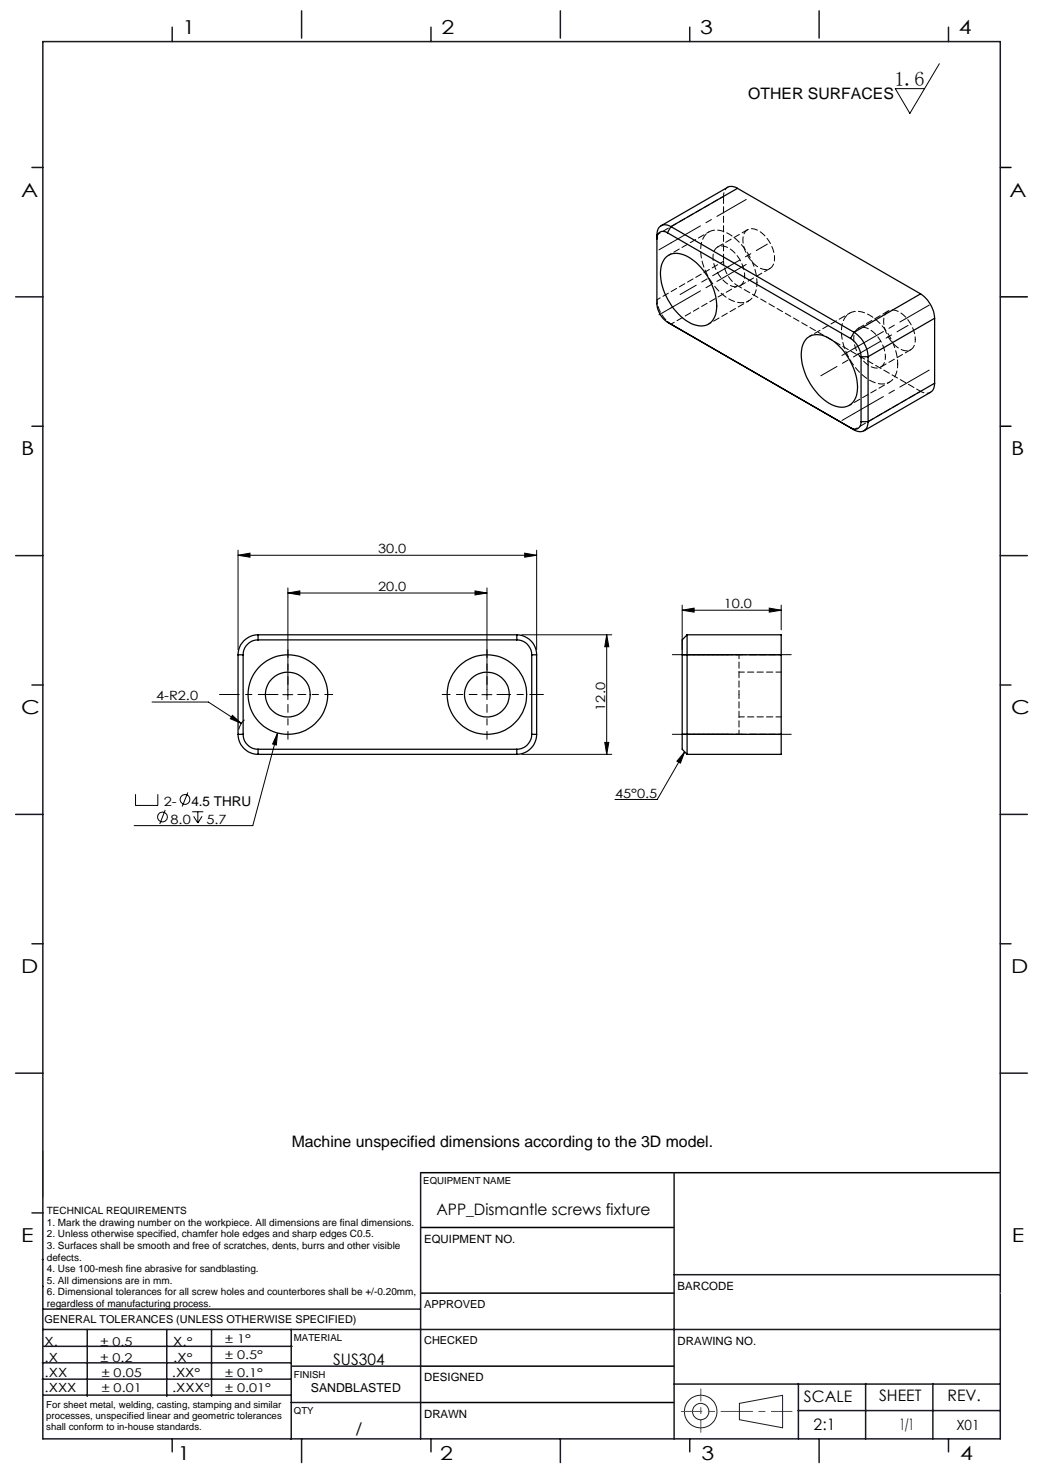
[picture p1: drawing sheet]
<svg xmlns="http://www.w3.org/2000/svg" width="210mm" height="297mm" viewBox="0 0 210 297" stroke-linecap="round" stroke-linejoin="round" font-family="sans-serif">
<g fill="none" stroke="#000" stroke-width=".2">
<path d="M188.8 12.8l-6 10-2.9-5h5.9M47.8 111.6l2.4-.4v.8zM47.8 110.6v20M47.8 111.6h60M57.9 119.2l2.4-.5v.9zM57.9 118.1v22.5M57.9 119.2h40M95.5 118.7l2.4 .5-2.4 .4zM97.9 118.1v22.5M105.4 111.2l2.4 .4-2.4 .4zM107.8 110.6v20M56.8 139.6h2"/>
<path d="M96.8 139.6h2M104.8 127.6h18.1M121.9 127.6l.4 2.4h-.8zM121.9 127.6v24M137.1 122.6l2.4-.4v.8zM137.1 121.6v9M137.1 122.6h19.9M154.6 122.2l2.4 .4-2.4 .4zM157 121.6v5M27.2 159.6v2.3h4.5v-2.3M30.6 141.1h11.3l6.6 4.3M37.7 159.2l-1.1 2.9"/>
<path d="M46.7 143.8l1.8 1.6-2.2-1zM49.1 144.6a3.9 3.9 0 0 0-1.1 2M55.8 147.3l-.3 2.4-.7-.2zM55.8 147.3l-5 18.6h-23.8M104.8 151.6h18.1M121.5 149.2h.8l-.4 2.4zM137.6 151.1l-.9 2.2-.7-.3zM137.6 151.1l-5.5 9.6h-8.5M33.2 162.8l-1.1 2.8M38.6 163.1h2.3M38.9 164l.9 1.4M39.8 163.1v2.3"/>
<path d="M40.6 164l-.8 1.4"/>
<circle cx="32.6" cy="164.2" r=".98"/>
<circle cx="37.2" cy="160.6" r=".98"/>
</g>
<g fill="none" stroke="#191924" stroke-width=".2">
<path d="M8.6 231.2v9.4M148.6 282l8.7-1.6v6.5l-8.7-1.6z"/>
<circle cx="140.8" cy="283.7" r="3.3"/>
<circle cx="140.8" cy="283.7" r="1.64"/>
</g>
<path d="M57.9 137.6v-7M59.9 139.6h7M95.9 139.6h-7M97.9 137.6v-7M57.9 141.6v7M97.9 141.6v7" fill="none" stroke="#000" stroke-width=".2" stroke-dasharray="15.2 1.3 1.3 1.3" stroke-dashoffset="13.6"/>
<path d="M99.9 139.6h9.3" fill="none" stroke="#000" stroke-width=".2" stroke-dasharray="15.2 1.3 1.3 1.3" stroke-dashoffset="12.5"/>
<path d="M55.9 139.6h-11.8" fill="none" stroke="#000" stroke-width=".2" stroke-dasharray="15.2 1.3 1.3 1.3" stroke-dashoffset="11.3"/>
<path d="M134.9 48.8l-2.5 1.4M134.9 61.9l-2.5 1.4M171.6 70l-2.4 1.4M171.6 83.1l-2.4 1.4M138.1 131.6h-3M138.1 147.6h-3" fill="none" stroke="#000" stroke-width=".2" stroke-dasharray="15.2 1.3 1.3 1.3"/>
<path d="M138.1 131.6h20.9M138.1 147.6h20.9" fill="none" stroke="#000" stroke-width=".2" stroke-dasharray="15.2 1.3 1.3 1.3" stroke-dashoffset="6.7"/>
<path d="M146.5 53.5l-9.8 5.7M174.7 69.9l-9.7 5.6" fill="none" stroke="#000" stroke-width=".2" stroke-dasharray="15.2 1.3 1.3 1.3" stroke-dashoffset="11.5"/>
<path d="M134.9 48.8l15.1-8.7M134.9 61.9l15.1-8.8M171.6 70l15.1-8.7M171.6 83.1l15.1-8.7" fill="none" stroke="#000" stroke-width=".2" stroke-dasharray="15.2 1.3 1.3 1.3" stroke-dashoffset="8.4"/>
<path d="M154.2 49.1l-7.7 4.4M182.5 65.4l-7.8 4.5" fill="none" stroke="#000" stroke-width=".2" stroke-dasharray="15.2 1.3 1.3 1.3" stroke-dashoffset="12.7"/>
<path d="M201 33.7h2.2M201 59.7h5.4M201 85.7h2.2M84.5 235.7h116.5M84.6 259.9h50.9M84.6 246.7h50.9M84.6 274.5h50.9M84.5 281.8h51" fill="none" stroke="#000" stroke-width=".3"/>
<path d="M136.9 283.6h22.3" fill="none" stroke="#f00" stroke-width=".2" stroke-dasharray="6.3 1.3 1.3 1.3" stroke-dashoffset="2.2"/>
<path d="M140.8 287.8v-8.7" fill="none" stroke="#f00" stroke-width=".2" stroke-dasharray="6.3 1.3 1.3 1.3" stroke-dashoffset="3.9"/>
<g fill="none" stroke="#191924" stroke-width=".3">
<path d="M8.6 8.4h192.4v280.7h-192.4zM34.6 5.5v2.9M60.6 2.2v5.5M86.6 5.5v2.9M112.6 2.2v5.5M138.6 5.5v2.9M164.6 2.2v5.5M190.6 5.5v2.9M6.4 33.7h2.2M3.1 59.7h5.5M6.4 85.7h2.2M3.1 111.7h5.5"/>
<path d="M201 111.7h5.4M6.4 137.7h2.2M201 137.7h2.2M3.1 163.7h5.5M201 163.7h5.4M6.4 189.6h2.2M201 189.6h2.2M3.1 215.6h5.5M201 215.6h5.4M84.5 235.7v53.4M135.5 235.7v53.4M6.4 243.7h2.2"/>
<path d="M8.5 253.1h.1M8.6 258.5h.1M135.5 256.1h65.5M8.5 277.1h49.9M8.5 273.9h49.9M8.6 267.2h192.4M8.6 263.1h75.9M8.8 270.5h49.9M17.5 267.2v13.4M33.5 267.2v13.4M42.5 267.2v13.4M58.5 267.2v22"/>
<path d="M58.6 274.5h26M135.5 278.1h65.5M160.4 278v11.1M174 278v11.1M187.5 278v11.1M8.8 280.3h49.7M34.6 289.1v2.6M58.5 281.8h26M60.6 289.1v4.8M86.6 289.1v2.6M112.6 289.1v4.8M138.6 289.1v2.6"/>
<path d="M160.4 283.5h40.5M164.6 289.1v4.8M190.6 289.1v2.6"/>
</g>
<path d="M201 259.9h.1" fill="none" stroke="#c0c0c0" stroke-width=".2"/>
<g fill="#000">
<path d="M47.8 111.6l2.4-.4v.8zM105.4 111.2l2.4 .4-2.4 .4zM57.9 119.2l2.4-.5v.9zM95.5 118.7l2.4 .5-2.4 .4zM55.8 147.3l-1 2.2 .7 .2zM46.7 143.8l-.4 .6 2.2 1zM137.1 122.6l2.4-.4v.8zM154.6 122.2l2.4 .4-2.4 .4zM137.6 151.1l-.9 2.2-.7-.3z"/>
<path d="M121.9 127.6l.4 2.4h-.8zM121.5 149.2h.8l-.4 2.4z"/>
</g>
<g fill="none" stroke="#000" stroke-width=".25">
<path d="M148.2 37.8l-1.1-.3h-.6l-13.6 7.9M148.2 37.8l-13.4 7.7M148.2 37.8l36.8 21.3M133.9 51.6a3.7 3.7 0 0 1 4.5 .1 12.2 12.2 0 0 1 5.5 10.9 3.1 3.1 0 0 1-4.5 2.6 12.1 12.1 0 0 1-6.7-10.3l.2-1.6 .4-.9zM134.1 46.8a1.3 1.3 0 0 0-1.5-.2 1.3 1.3 0 0 0-.6 1.4M134.1 46.8l36.8 21.2M134.8 45.5a1.74 1.74 0 0 0-2-.1 1.74 1.74 0 0 0-.8 1.8v13.9a4.8 4.8 0 0 0 2.1 3.6M134.8 45.5l-.7 1.3M134.8 45.5l36.8 21.3M185 59.1a6.4 6.4 0 0 1 2.8 4.9M185 59.1l-13.4 7.7M134.1 64.7l37.5 21.7"/>
<path d="M134.1 64.7l.7 .5M162.1 68a3.7 3.7 0 0 1 4.6 0 12 12 0 0 1 5.5 10.9 3.1 3.1 0 0 1-4.5 2.7 11.8 11.8 0 0 1-6.6-11.5l.5-1.4zM170.9 68a4.8 4.8 0 0 1 2.1 3.7M171.6 66.8a6.4 6.4 0 0 1 2.8 4.9M171.6 66.8l-.7 1.2M173 71.7h1.4M173 71.7v13M174.4 71.7v13M187.8 77l-.2 1.1-.6 .7-13.4 7.8M187.8 64l-13.4 7.7M187.8 64v13M187.8 77l-13.4 7.7"/>
<path d="M173 84.7a1.3 1.3 0 0 1-.6 1.4 1.3 1.3 0 0 1-1.5-.1l.7 .4M173 84.7h1.4M174.4 84.7a1.72 1.72 0 0 1-.8 1.9 1.72 1.72 0 0 1-2-.2M47.8 131.6h1.1M47.8 131.6v16M48.9 131.6v16M51.9 128.6a3 3 0 0 0-3 3M51.9 127.6a4 4 0 0 0-4.1 4M51.9 127.6v1M51.9 128.6h52M51.9 127.6h52M103.9 127.6a4 4 0 0 1 3.9 4"/>
<path d="M103.9 128.6a3 3 0 0 1 3 3M103.9 127.6v1M106.9 131.6h.9M106.9 131.6v16M107.8 131.6v16M137.1 131.6h19.9M137.1 131.6v16M138.1 127.6v24M138.1 127.6h18.9v4M138.1 127.6l-1 1v3M157 131.6v16M47.8 147.6a4 4 0 0 0 4.1 4"/>
<path d="M47.8 147.6h1.1M48.9 147.6a3 3 0 0 0 3 3M51.9 150.6v1M51.9 151.6h52M51.9 150.6h52M103.9 150.6v1M106.9 147.6a3 3 0 0 1-3 3M106.9 147.6h.9M107.8 147.6a4 4 0 0 1-3.9 4M137.1 147.6v3l1 1M137.1 147.6h19.9M157 147.6v4h-18.9"/>
<circle cx="57.8" cy="139.6" r="4.5"/>
<circle cx="57.9" cy="139.6" r="8"/>
<circle cx="97.8" cy="139.6" r="8"/>
<circle cx="97.8" cy="139.6" r="4.5"/>
</g>
<path d="M148.2 57.4l36.8 21.2M148.5 139.6v-8M148.5 147.6v-8" fill="none" stroke="#000" stroke-width=".2" stroke-dasharray="1.3 .6" stroke-dashoffset=".4"/>
<path d="M142.5 46.6l-8.1 4.7M149.6 55.4a1.96 1.96 0 0 1-.9 2.1 1.96 1.96 0 0 1-2.3-.4 6.6 6.6 0 0 1-3-6.4 1.84 1.84 0 0 1 3-.9 7 7 0 0 1 3.2 5.6M155.7 51.9a1.96 1.96 0 0 1-1 2.1 1.96 1.96 0 0 1-2.3-.3 6.6 6.6 0 0 1-3-6.5 1.84 1.84 0 0 1 3-.9 7 7 0 0 1 3.3 5.6M142.4 65.1l8.1-4.6M170.7 62.9l-8 4.7M177.9 71.7a1.96 1.96 0 0 1-1 2.1 1.96 1.96 0 0 1-2.3-.3 6.6 6.6 0 0 1-2.9-6.5 1.84 1.84 0 0 1 2.9-.9 7 7 0 0 1 3.3 5.6M183.9 68.2a1.96 1.96 0 0 1-1 2.1 1.96 1.96 0 0 1-2.2-.3 6.6 6.6 0 0 1-3-6.5 1.84 1.84 0 0 1 3-.8 7 7 0 0 1 3.2 5.5M170.7 81.4l8-4.6M148.5 131.6h-11.4M157 131.6h-18.9M137.1 147.6h11.4M138.1 147.6h18.9" fill="none" stroke="#000" stroke-width=".2" stroke-dasharray="1.3 .6" stroke-dashoffset=".7"/>
<path d="M145.4 39.4l-13.4 7.8M146.2 37.6l-.6 .7-.2 1.1M148.2 57.4l-13.3 7.7M152.1 56.8a12.1 12.1 0 0 0-6.7-10.3 3.2 3.2 0 0 0-4.6 3.2 12 12 0 0 0 6.7 10.9 3.2 3.2 0 0 0 4.6-3.2v-.6M132 60.2l13.4-7.7M180.4 73.1a12.1 12.1 0 0 0-6.7-10.3 3.2 3.2 0 0 0-4.6 3.2 12 12 0 0 0 6.7 10.9 3.2 3.2 0 0 0 4.6-3.2v-.6M185 78.6l1.1 .4 .9-.2M171.6 86.4l13.4-7.8M138.1 131.6h-1M137.1 147.6h1" fill="none" stroke="#000" stroke-width=".2" stroke-dasharray="1.3 .6" stroke-dashoffset=".5"/>
<path d="M157 135.1h-8.5M148.5 144.1h8.5" fill="none" stroke="#000" stroke-width=".2" stroke-dasharray="1.3 .6" stroke-dashoffset=".2"/>
<path d="M145.4 39.4v13.1" fill="none" stroke="#000" stroke-width=".2" stroke-dasharray="1.3 .6" stroke-dashoffset="-.2"/>
<path d="M145.4 52.5a6.3 6.3 0 0 0 2.8 4.9M134.9 65.1a6.3 6.3 0 0 1-2.9-4.9" fill="none" stroke="#000" stroke-width=".2" stroke-dasharray="1.3 .6" stroke-dashoffset=".6"/>
<path d="M148.7 57.4l6-3.4M150.2 46.2l-6 3.4M177 73.8l6-3.5M178.5 62.5l-6 3.5" fill="none" stroke="#000" stroke-width=".2" stroke-dasharray="1.3 .6"/>
<text font-size="4.1" x="179.7" y="17.2">1.6</text>
<g font-size="3.9">
<text x="36.7" y="6.9">1</text>
<text x="88.7" y="6.9">2</text>
<text x="140.7" y="6.9">3</text>
<text x="192.7" y="6.9">4</text>
<text x="4.2" y="39.5">A</text>
<text x="202.9" y="39.5">A</text>
<text x="4.2" y="91.5">B</text>
<text x="203.2" y="91.5">B</text>
<text x="4.2" y="143.5">C</text>
<text x="203.2" y="143.5">C</text>
<text x="4.2" y="195.5">D</text>
<text x="203.2" y="195.5">D</text>
<text x="4.2" y="249.6">E</text>
<text x="203.3" y="249.6">E</text>
<text x="35.7" y="293.4">1</text>
<text x="88.4" y="293.4">2</text>
<text x="141" y="293.4">3</text>
<text x="193" y="293.4">4</text>
</g>
<g font-size="3.2">
<text x="150.4" y="20">OTHER SURFACES</text>
<text x="58.6" y="230.4">Machine unspecified dimensions according to the 3D model.</text>
<text x="87.7" y="244.2">APP_Dismantle screws fixture</text>
<text x="67" y="274.2">SUS304</text>
<text x="161.6" y="281.7">SCALE</text>
<text x="176.7" y="281.5">SHEET</text>
<text x="190.4" y="281.5">REV.</text>
<text x="163.5" y="287.3">2:1</text>
<text x="180.8" y="287.3">1/1</text>
<text x="71.4" y="288.2">/</text>
</g>
<text font-size="2.8" x="192.2" y="287.3">X01</text>
<text font-size="2.7" x="38.5" y="162">4.5 THRU</text>
<g font-size="2.6">
<text x="76" y="111.2">30.0</text>
<text x="76" y="118.8">20.0</text>
<text x="145.4" y="122.2">10.0</text>
<text x="31.4" y="140.7">4-R2.0</text>
<text x="121.6" y="142.8" transform="rotate(-90 121.6 142.8)">12.0</text>
<text x="32.9" y="162">2-</text>
<text x="123.6" y="160.3">45°0.5</text>
<text x="34.3" y="165.5">8.0</text>
<text x="41.5" y="165.5">5.7</text>
</g>
<g font-size="2.5">
<text x="8.9" y="273.6">.X</text>
<text x="8.9" y="270.4">X.</text>
<text x="34.8" y="273.7">.X°</text>
<text x="34.8" y="270.5">X.°</text>
<text x="9" y="276.7">.XX</text>
<text x="9" y="279.7">.XXX</text>
<text x="34.5" y="276.7">.XX°</text>
<text x="34.6" y="279.8">.XXX°</text>
<text x="62.5" y="279.8">SANDBLASTED</text>
</g>
<g font-size="2.4">
<text x="45.2" y="270">± 1°</text>
<text x="20.2" y="270.4">± 0.5</text>
<text x="20.2" y="273.7">± 0.2</text>
<text x="45.2" y="273.2">± 0.5°</text>
<text x="20.4" y="279.7">± 0.01</text>
<text x="20.4" y="276.7">± 0.05</text>
<text x="45.2" y="276.7">± 0.1°</text>
<text x="45.2" y="279.7">± 0.01°</text>
</g>
<g font-size="2.3">
<text x="85.2" y="249.7">EQUIPMENT NO.</text>
<text x="136.2" y="259.2">BARCODE</text>
<text x="136.2" y="270.2">DRAWING NO.</text>
<text x="85.2" y="277.6">DESIGNED</text>
<text x="85.2" y="284.9">DRAWN</text>
</g>
<g font-size="2.2">
<text x="85.2" y="262.8">APPROVED</text>
<text x="8.9" y="265.9">GENERAL TOLERANCES (UNLESS OTHERWISE SPECIFIED)</text>
<text x="85.2" y="270.1">CHECKED</text>
</g>
<g font-size="2">
<text x="9.4" y="244">TECHNICAL REQUIREMENTS</text>
<text x="9.4" y="246.3">1. Mark the drawing number on the workpiece. All dimensions are final dimensions.</text>
<text x="9.4" y="248.6">2. Unless otherwise specified, chamfer hole edges and sharp edges C0.5.</text>
<text x="9.4" y="251">3. Surfaces shall be smooth and free of scratches, dents, burrs and other visible</text>
<text x="9.4" y="253.3">defects.</text>
<text x="9.4" y="255.6">4. Use 100-mesh fine abrasive for sandblasting.</text>
<text x="9.4" y="258">5. All dimensions are in mm.</text>
<text x="9.4" y="260.3">6. Dimensional tolerances for all screw holes and counterbores shall be +/-0.20mm,</text>
<text x="9.4" y="262.6">regardless of manufacturing process.</text>
</g>
<g font-size="1.9">
<text x="85.1" y="238">EQUIPMENT NAME</text>
<text x="59.1" y="269.5">MATERIAL</text>
<text x="59.1" y="276.9">FINISH</text>
<text x="9.3" y="282.9">For sheet metal, welding, casting, stamping and similar</text>
<text x="9.3" y="285.2">processes, unspecified linear and geometric tolerances</text>
<text x="9.3" y="287.4">shall conform to in-house standards.</text>
<text x="59.1" y="284.2">QTY</text>
</g>
</svg>
